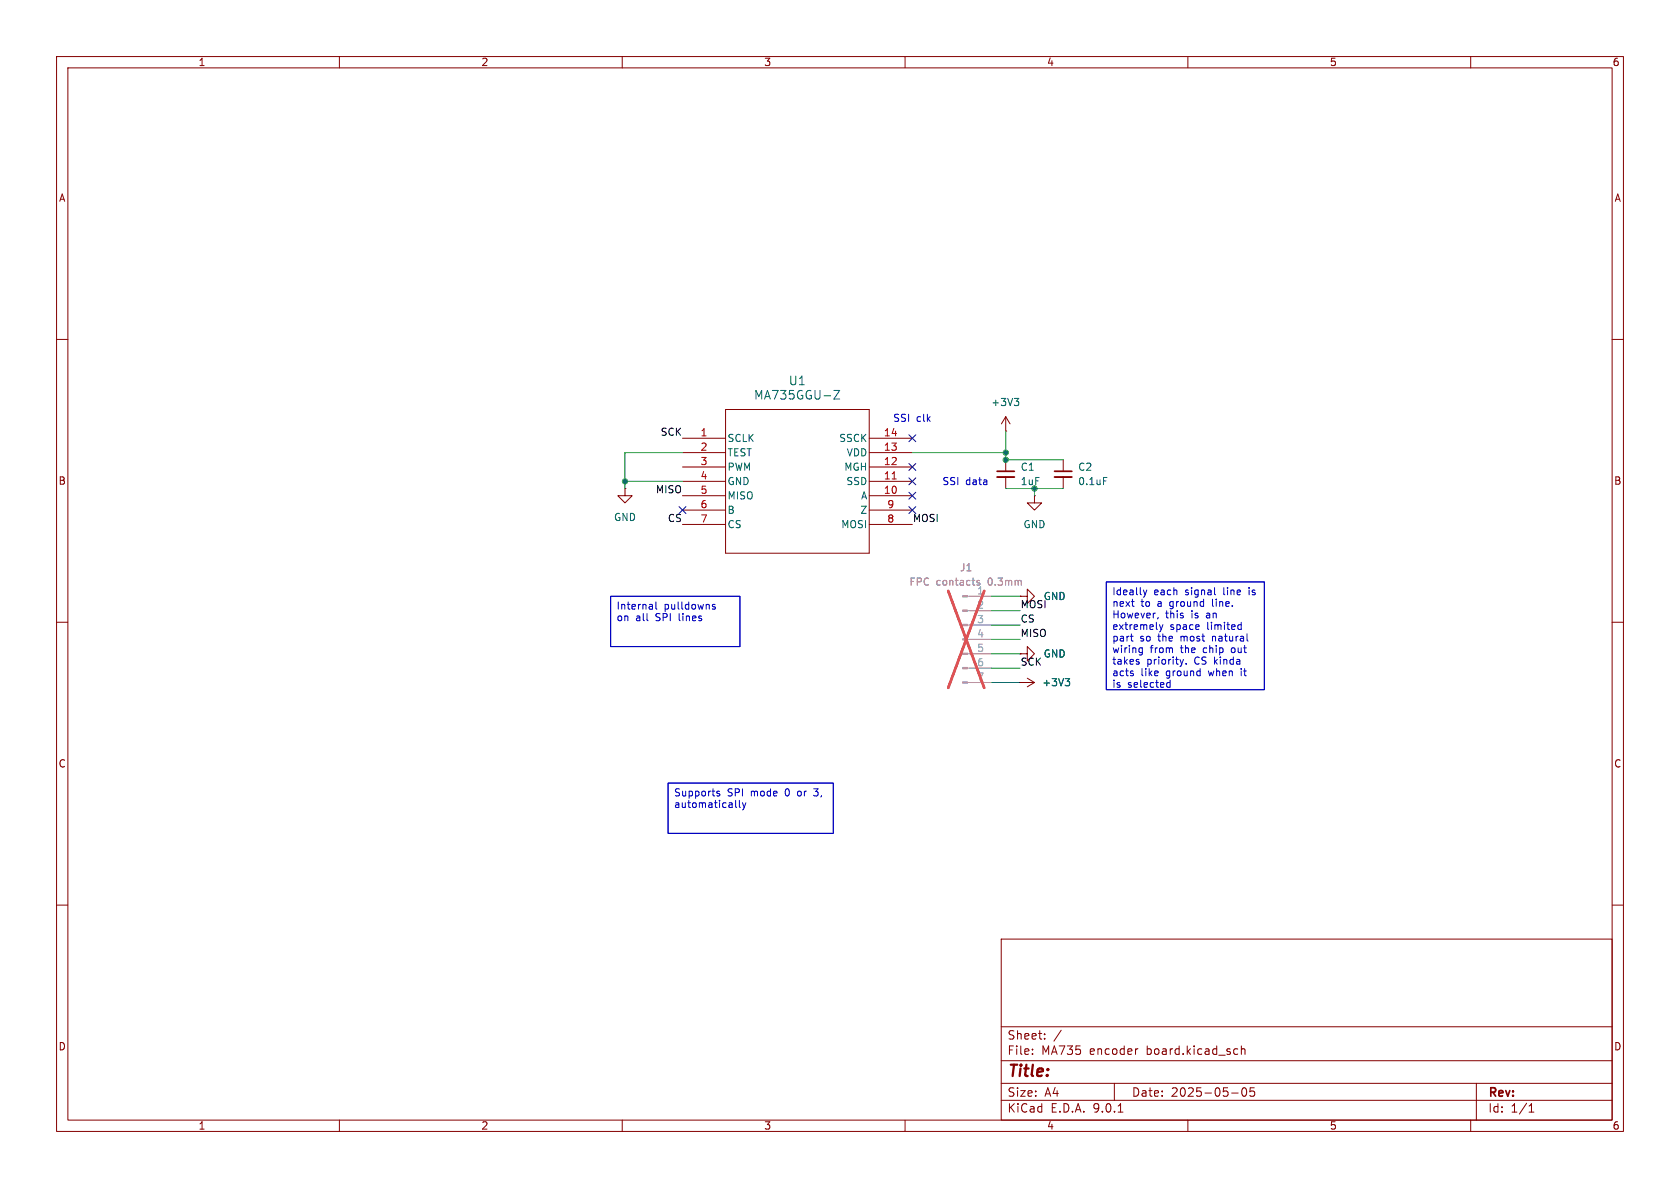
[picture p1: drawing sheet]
(kicad_sch
 (version 20250114)
 (generator "eeschema")
 (generator_version "9.0")
 (paper "A4")
 (title_block
  (date "2025-05-05"))
 (lib_symbols
  (symbol "Connector:Conn_01x07_Pin"
   (pin_names
    (offset 1.016) (hide yes)) (exclude_from_sim no) (in_bom yes) (on_board yes)
   (property "Reference" "J" (at 0 10.16 0) (effects (font (size 1.27 1.27))))
   (property "Value" "Conn_01x07_Pin" (at 0 -10.16 0) (effects (font (size 1.27 1.27))))
   (property "Footprint" "" (at 0 0 0) (effects (font (size 1.27 1.27)) (hide yes)))
   (property "Datasheet" "~" (at 0 0 0) (effects (font (size 1.27 1.27)) (hide yes)))
   (property "Description" "Generic connector, single row, 01x07, script generated" (at 0 0 0) (effects (font (size 1.27 1.27)) (hide yes)))
   (property "ki_locked" "" (at 0 0 0) (effects (font (size 1.27 1.27))))
   (symbol "Conn_01x07_Pin_1_1"
    (rectangle (start 0.8636 7.747) (end 0 7.493) (stroke (width 0.1524) (type default)) (fill (type outline)))
    (rectangle (start 0.8636 5.207) (end 0 4.953) (stroke (width 0.1524) (type default)) (fill (type outline)))
    (rectangle (start 0.8636 2.667) (end 0 2.413) (stroke (width 0.1524) (type default)) (fill (type outline)))
    (rectangle (start 0.8636 0.127) (end 0 -0.127) (stroke (width 0.1524) (type default)) (fill (type outline)))
    (rectangle (start 0.8636 -2.413) (end 0 -2.667) (stroke (width 0.1524) (type default)) (fill (type outline)))
    (rectangle (start 0.8636 -4.953) (end 0 -5.207) (stroke (width 0.1524) (type default)) (fill (type outline)))
    (rectangle (start 0.8636 -7.493) (end 0 -7.747) (stroke (width 0.1524) (type default)) (fill (type outline)))
    (polyline (pts (xy 1.27 7.62) (xy 0.8636 7.62)) (stroke (width 0.1524) (type default)) (fill (type none)))
    (polyline (pts (xy 1.27 5.08) (xy 0.8636 5.08)) (stroke (width 0.1524) (type default)) (fill (type none)))
    (polyline (pts (xy 1.27 2.54) (xy 0.8636 2.54)) (stroke (width 0.1524) (type default)) (fill (type none)))
    (polyline (pts (xy 1.27 0) (xy 0.8636 0)) (stroke (width 0.1524) (type default)) (fill (type none)))
    (polyline (pts (xy 1.27 -2.54) (xy 0.8636 -2.54)) (stroke (width 0.1524) (type default)) (fill (type none)))
    (polyline (pts (xy 1.27 -5.08) (xy 0.8636 -5.08)) (stroke (width 0.1524) (type default)) (fill (type none)))
    (polyline (pts (xy 1.27 -7.62) (xy 0.8636 -7.62)) (stroke (width 0.1524) (type default)) (fill (type none)))
    (pin passive line (at 5.08 7.62 180) (length 3.81) (name "Pin_1" (effects (font (size 1.27 1.27)))) (number "1" (effects (font (size 1.27 1.27)))))
    (pin passive line (at 5.08 5.08 180) (length 3.81) (name "Pin_2" (effects (font (size 1.27 1.27)))) (number "2" (effects (font (size 1.27 1.27)))))
    (pin passive line (at 5.08 2.54 180) (length 3.81) (name "Pin_3" (effects (font (size 1.27 1.27)))) (number "3" (effects (font (size 1.27 1.27)))))
    (pin passive line (at 5.08 0 180) (length 3.81) (name "Pin_4" (effects (font (size 1.27 1.27)))) (number "4" (effects (font (size 1.27 1.27)))))
    (pin passive line (at 5.08 -2.54 180) (length 3.81) (name "Pin_5" (effects (font (size 1.27 1.27)))) (number "5" (effects (font (size 1.27 1.27)))))
    (pin passive line (at 5.08 -5.08 180) (length 3.81) (name "Pin_6" (effects (font (size 1.27 1.27)))) (number "6" (effects (font (size 1.27 1.27)))))
    (pin passive line (at 5.08 -7.62 180) (length 3.81) (name "Pin_7" (effects (font (size 1.27 1.27)))) (number "7" (effects (font (size 1.27 1.27))))))
   (embedded_fonts no))
  (symbol "Device:C_Small"
   (pin_numbers (hide yes))
   (pin_names
    (offset 0.254) (hide yes)) (exclude_from_sim no) (in_bom yes) (on_board yes)
   (property "Reference" "C" (at 0.254 1.778 0) (effects (font (size 1.27 1.27)) (justify left)))
   (property "Value" "C_Small" (at 0.254 -2.032 0) (effects (font (size 1.27 1.27)) (justify left)))
   (property "Footprint" "" (at 0 0 0) (effects (font (size 1.27 1.27)) (hide yes)))
   (property "Datasheet" "~" (at 0 0 0) (effects (font (size 1.27 1.27)) (hide yes)))
   (property "Description" "Unpolarized capacitor, small symbol" (at 0 0 0) (effects (font (size 1.27 1.27)) (hide yes)))
   (symbol "C_Small_0_1"
    (polyline (pts (xy -1.524 0.508) (xy 1.524 0.508)) (stroke (width 0.3048) (type default)) (fill (type none)))
    (polyline (pts (xy -1.524 -0.508) (xy 1.524 -0.508)) (stroke (width 0.3302) (type default)) (fill (type none))))
   (symbol "C_Small_1_1"
    (pin passive line (at 0 2.54 270) (length 2.032) (name "~" (effects (font (size 1.27 1.27)))) (number "1" (effects (font (size 1.27 1.27)))))
    (pin passive line (at 0 -2.54 90) (length 2.032) (name "~" (effects (font (size 1.27 1.27)))) (number "2" (effects (font (size 1.27 1.27))))))
   (embedded_fonts no))
  (symbol "MA735:MA735GGU-Z"
   (pin_names
    (offset 0.254)) (exclude_from_sim no) (in_bom yes) (on_board yes)
   (property "Reference" "U" (at 20.32 10.16 0) (effects (font (size 1.524 1.524))))
   (property "Value" "MA735GGU-Z" (at 20.32 7.62 0) (effects (font (size 1.524 1.524))))
   (property "Footprint" "MA730:UTQFN-14_MA735_MNP" (at 0 0 0) (effects (font (size 1.27 1.27)
    (italic yes)) (hide yes)))
   (property "Datasheet" "MA735GGU-Z" (at 0 0 0) (effects (font (size 1.27 1.27)
    (italic yes)) (hide yes)))
   (property "Description" "" (at 0 0 0) (effects (font (size 1.27 1.27)) (hide yes)))
   (symbol "MA735GGU-Z_0_1"
    (polyline (pts (xy 7.62 5.08) (xy 7.62 -20.32)) (stroke (width 0.127) (type default)) (fill (type none)))
    (polyline (pts (xy 7.62 -20.32) (xy 33.02 -20.32)) (stroke (width 0.127) (type default)) (fill (type none)))
    (polyline (pts (xy 33.02 5.08) (xy 7.62 5.08)) (stroke (width 0.127) (type default)) (fill (type none)))
    (polyline (pts (xy 33.02 -20.32) (xy 33.02 5.08)) (stroke (width 0.127) (type default)) (fill (type none)))
    (pin unspecified line (at 0 0 0) (length 7.62) (name "SCLK" (effects (font (size 1.27 1.27)))) (number "1" (effects (font (size 1.27 1.27)))))
    (pin unspecified line (at 0 -2.54 0) (length 7.62) (name "TEST" (effects (font (size 1.27 1.27)))) (number "2" (effects (font (size 1.27 1.27)))))
    (pin output line (at 0 -5.08 0) (length 7.62) (name "PWM" (effects (font (size 1.27 1.27)))) (number "3" (effects (font (size 1.27 1.27)))))
    (pin power_in line (at 0 -7.62 0) (length 7.62) (name "GND" (effects (font (size 1.27 1.27)))) (number "4" (effects (font (size 1.27 1.27)))))
    (pin output line (at 0 -10.16 0) (length 7.62) (name "MISO" (effects (font (size 1.27 1.27)))) (number "5" (effects (font (size 1.27 1.27)))))
    (pin output line (at 0 -12.7 0) (length 7.62) (name "B" (effects (font (size 1.27 1.27)))) (number "6" (effects (font (size 1.27 1.27)))))
    (pin unspecified line (at 0 -15.24 0) (length 7.62) (name "CS" (effects (font (size 1.27 1.27)))) (number "7" (effects (font (size 1.27 1.27)))))
    (pin unspecified line (at 40.64 0 180) (length 7.62) (name "SSCK" (effects (font (size 1.27 1.27)))) (number "14" (effects (font (size 1.27 1.27)))))
    (pin power_in line (at 40.64 -2.54 180) (length 7.62) (name "VDD" (effects (font (size 1.27 1.27)))) (number "13" (effects (font (size 1.27 1.27)))))
    (pin output line (at 40.64 -5.08 180) (length 7.62) (name "MGH" (effects (font (size 1.27 1.27)))) (number "12" (effects (font (size 1.27 1.27)))))
    (pin output line (at 40.64 -7.62 180) (length 7.62) (name "SSD" (effects (font (size 1.27 1.27)))) (number "11" (effects (font (size 1.27 1.27)))))
    (pin output line (at 40.64 -10.16 180) (length 7.62) (name "A" (effects (font (size 1.27 1.27)))) (number "10" (effects (font (size 1.27 1.27)))))
    (pin output line (at 40.64 -12.7 180) (length 7.62) (name "Z" (effects (font (size 1.27 1.27)))) (number "9" (effects (font (size 1.27 1.27)))))
    (pin input line (at 40.64 -15.24 180) (length 7.62) (name "MOSI" (effects (font (size 1.27 1.27)))) (number "8" (effects (font (size 1.27 1.27))))))
   (embedded_fonts no))
  (symbol "power:+3V3"
   (power)
   (pin_numbers (hide yes))
   (pin_names
    (offset 0) (hide yes)) (exclude_from_sim no) (in_bom yes) (on_board yes)
   (property "Reference" "#PWR" (at 0 -3.81 0) (effects (font (size 1.27 1.27)) (hide yes)))
   (property "Value" "+3V3" (at 0 3.556 0) (effects (font (size 1.27 1.27))))
   (property "Footprint" "" (at 0 0 0) (effects (font (size 1.27 1.27)) (hide yes)))
   (property "Datasheet" "" (at 0 0 0) (effects (font (size 1.27 1.27)) (hide yes)))
   (property "Description" "Power symbol creates a global label with name \"+3V3\"" (at 0 0 0) (effects (font (size 1.27 1.27)) (hide yes)))
   (symbol "+3V3_0_1"
    (polyline (pts (xy -0.762 1.27) (xy 0 2.54)) (stroke (width 0) (type default)) (fill (type none)))
    (polyline (pts (xy 0 2.54) (xy 0.762 1.27)) (stroke (width 0) (type default)) (fill (type none)))
    (polyline (pts (xy 0 0) (xy 0 2.54)) (stroke (width 0) (type default)) (fill (type none))))
   (symbol "+3V3_1_1"
    (pin power_in line (at 0 0 90) (length 0) (name "~" (effects (font (size 1.27 1.27)))) (number "1" (effects (font (size 1.27 1.27))))))
   (embedded_fonts no))
  (symbol "power:GND"
   (power)
   (pin_numbers (hide yes))
   (pin_names
    (offset 0) (hide yes)) (exclude_from_sim no) (in_bom yes) (on_board yes)
   (property "Reference" "#PWR" (at 0 -6.35 0) (effects (font (size 1.27 1.27)) (hide yes)))
   (property "Value" "GND" (at 0 -3.81 0) (effects (font (size 1.27 1.27))))
   (property "Footprint" "" (at 0 0 0) (effects (font (size 1.27 1.27)) (hide yes)))
   (property "Datasheet" "" (at 0 0 0) (effects (font (size 1.27 1.27)) (hide yes)))
   (property "Description" "Power symbol creates a global label with name \"GND\" , ground" (at 0 0 0) (effects (font (size 1.27 1.27)) (hide yes)))
   (symbol "GND_0_1"
    (polyline (pts (xy 0 0) (xy 0 -1.27) (xy 1.27 -1.27) (xy 0 -2.54) (xy -1.27 -1.27) (xy 0 -1.27)) (stroke (width 0) (type default)) (fill (type none))))
   (symbol "GND_1_1"
    (pin power_in line (at 0 0 270) (length 0) (name "~" (effects (font (size 1.27 1.27)))) (number "1" (effects (font (size 1.27 1.27))))))
   (embedded_fonts no)))
 (text "SSI clk"
  (exclude_from_sim no)
  (at 161.29 74.168 0)
  (effects (font (size 1.27 1.27))))
 (text "SSI data"
  (exclude_from_sim no)
  (at 170.688 85.344 0)
  (effects (font (size 1.27 1.27))))
 (text_box "Supports SPI mode 0 or 3, automatically"
  (exclude_from_sim no)
  (at 118.11 138.43 0)
  (size 29.21 8.89)
  (margins 0.9525 0.9525 0.9525 0.9525)
  (stroke (width 0) (type default))
  (fill (type none))
  (effects (font (size 1.27 1.27)) (justify left top)))
 (text_box "Ideally each signal line is next to a ground line. However, this is an extremely space limited part so the most natural wiring from the chip out takes priority. CS kinda acts like ground when it is selected"
  (exclude_from_sim no)
  (at 195.58 102.87 0)
  (size 27.94 19.05)
  (margins 0.9525 0.9525 0.9525 0.9525)
  (stroke (width 0) (type default))
  (fill (type none))
  (effects (font (size 1.27 1.27)) (justify left top)))
 (text_box "Internal pulldowns on all SPI lines"
  (exclude_from_sim no)
  (at 107.95 105.41 0)
  (size 22.86 8.89)
  (margins 0.9525 0.9525 0.9525 0.9525)
  (stroke (width 0) (type default))
  (fill (type none))
  (effects (font (size 1.27 1.27)) (justify left top)))
 (junction
  (at 177.8 80.01)
  (diameter 0)
  (color 0 0 0 0))
 (junction
  (at 110.49 85.09)
  (diameter 0)
  (color 0 0 0 0))
 (junction
  (at 177.8 81.28)
  (diameter 0)
  (color 0 0 0 0))
 (junction
  (at 182.88 86.36)
  (diameter 0)
  (color 0 0 0 0))
 (no_connect
  (at 120.65 90.17))
 (no_connect
  (at 161.29 82.55))
 (no_connect
  (at 161.29 90.17))
 (no_connect
  (at 161.29 87.63))
 (no_connect
  (at 161.29 77.47))
 (no_connect
  (at 161.29 85.09))
 (wire
  (pts (xy 177.8 86.36) (xy 182.88 86.36))
  (stroke (width 0) (type default)))
 (wire
  (pts (xy 180.34 120.65) (xy 175.26 120.65))
  (stroke (width 0) (type default)))
 (wire
  (pts (xy 180.34 115.57) (xy 175.26 115.57))
  (stroke (width 0) (type default)))
 (wire
  (pts (xy 110.49 85.09) (xy 110.49 86.36))
  (stroke (width 0) (type default)))
 (wire
  (pts (xy 187.96 81.28) (xy 177.8 81.28))
  (stroke (width 0) (type default)))
 (wire
  (pts (xy 110.49 80.01) (xy 110.49 85.09))
  (stroke (width 0) (type default)))
 (wire
  (pts (xy 182.88 86.36) (xy 182.88 87.63))
  (stroke (width 0) (type default)))
 (wire
  (pts (xy 175.26 113.03) (xy 180.34 113.03))
  (stroke (width 0) (type default)))
 (wire
  (pts (xy 177.8 80.01) (xy 177.8 76.2))
  (stroke (width 0) (type default)))
 (wire
  (pts (xy 175.26 107.95) (xy 180.34 107.95))
  (stroke (width 0) (type default)))
 (wire
  (pts (xy 120.65 85.09) (xy 110.49 85.09))
  (stroke (width 0) (type default)))
 (wire
  (pts (xy 180.34 110.49) (xy 175.26 110.49))
  (stroke (width 0) (type default)))
 (wire
  (pts (xy 182.88 86.36) (xy 187.96 86.36))
  (stroke (width 0) (type default)))
 (wire
  (pts (xy 120.65 80.01) (xy 110.49 80.01))
  (stroke (width 0) (type default)))
 (wire
  (pts (xy 180.34 118.11) (xy 175.26 118.11))
  (stroke (width 0) (type default)))
 (wire
  (pts (xy 180.34 105.41) (xy 175.26 105.41))
  (stroke (width 0) (type default)))
 (wire
  (pts (xy 177.8 80.01) (xy 177.8 81.28))
  (stroke (width 0) (type default)))
 (wire
  (pts (xy 161.29 80.01) (xy 177.8 80.01))
  (stroke (width 0) (type default)))
 (label "CS"
  (at 120.65 92.71 180)
  (effects (font (size 1.27 1.27)) (justify right bottom)))
 (label "MOSI"
  (at 180.34 107.95 0)
  (effects (font (size 1.27 1.27)) (justify left bottom)))
 (label "MISO"
  (at 180.34 113.03 0)
  (effects (font (size 1.27 1.27)) (justify left bottom)))
 (label "MOSI"
  (at 161.29 92.71 0)
  (effects (font (size 1.27 1.27)) (justify left bottom)))
 (label "MISO"
  (at 120.65 87.63 180)
  (effects (font (size 1.27 1.27)) (justify right bottom)))
 (label "CS"
  (at 180.34 110.49 0)
  (effects (font (size 1.27 1.27)) (justify left bottom)))
 (label "SCK"
  (at 180.34 118.11 0)
  (effects (font (size 1.27 1.27)) (justify left bottom)))
 (label "SCK"
  (at 120.65 77.47 180)
  (effects (font (size 1.27 1.27)) (justify right bottom)))
 (symbol
  (lib_id "Device:C_Small")
  (at 177.8 83.82 0)
  (unit 1)
  (exclude_from_sim no)
  (in_bom yes)
  (on_board yes)
  (dnp no)
  (fields_autoplaced yes)
  (property "Reference" "C1" (at 180.34 82.5562 0) (effects (font (size 1.27 1.27)) (justify left)))
  (property "Value" "1uF" (at 180.34 85.0962 0) (effects (font (size 1.27 1.27)) (justify left)))
  (property "Footprint" "Capacitor_SMD:C_0402_1005Metric" (at 177.8 83.82 0) (effects (font (size 1.27 1.27)) (hide yes)))
  (property "Datasheet" "~" (at 177.8 83.82 0) (effects (font (size 1.27 1.27)) (hide yes)))
  (property "Description" "Unpolarized capacitor, small symbol" (at 177.8 83.82 0) (effects (font (size 1.27 1.27)) (hide yes)))
  (property "LCSC" "C52923" (at 180.34 82.5562 0) (effects (font (size 1.27 1.27)) (hide yes)))
  (pin "1")
  (pin "2"))
 (symbol
  (lib_id "power:GND")
  (at 182.88 87.63 0)
  (unit 1)
  (exclude_from_sim no)
  (in_bom yes)
  (on_board yes)
  (dnp no)
  (fields_autoplaced yes)
  (property "Reference" "#PWR02" (at 182.88 93.98 0) (effects (font (size 1.27 1.27)) (hide yes)))
  (property "Value" "GND" (at 182.88 92.71 0) (effects (font (size 1.27 1.27))))
  (property "Footprint" "" (at 182.88 87.63 0) (effects (font (size 1.27 1.27)) (hide yes)))
  (property "Datasheet" "" (at 182.88 87.63 0) (effects (font (size 1.27 1.27)) (hide yes)))
  (property "Description" "Power symbol creates a global label with name \"GND\" , ground" (at 182.88 87.63 0) (effects (font (size 1.27 1.27)) (hide yes)))
  (pin "1"))
 (symbol
  (lib_id "Device:C_Small")
  (at 187.96 83.82 0)
  (unit 1)
  (exclude_from_sim no)
  (in_bom yes)
  (on_board yes)
  (dnp no)
  (fields_autoplaced yes)
  (property "Reference" "C2" (at 190.5 82.5562 0) (effects (font (size 1.27 1.27)) (justify left)))
  (property "Value" "0.1uF" (at 190.5 85.0962 0) (effects (font (size 1.27 1.27)) (justify left)))
  (property "Footprint" "Capacitor_SMD:C_0402_1005Metric" (at 187.96 83.82 0) (effects (font (size 1.27 1.27)) (hide yes)))
  (property "Datasheet" "~" (at 187.96 83.82 0) (effects (font (size 1.27 1.27)) (hide yes)))
  (property "Description" "Unpolarized capacitor, small symbol" (at 187.96 83.82 0) (effects (font (size 1.27 1.27)) (hide yes)))
  (property "LCSC" "C1525" (at 190.5 82.5562 0) (effects (font (size 1.27 1.27)) (hide yes)))
  (pin "1")
  (pin "2"))
 (symbol
  (lib_id "power:GND")
  (at 180.34 115.57 90)
  (unit 1)
  (exclude_from_sim no)
  (in_bom yes)
  (on_board yes)
  (dnp no)
  (fields_autoplaced yes)
  (property "Reference" "#PWR04" (at 186.69 115.57 0) (effects (font (size 1.27 1.27)) (hide yes)))
  (property "Value" "GND" (at 184.404 115.5701 90) (effects (font (size 1.27 1.27)) (justify right)))
  (property "Footprint" "" (at 180.34 115.57 0) (effects (font (size 1.27 1.27)) (hide yes)))
  (property "Datasheet" "" (at 180.34 115.57 0) (effects (font (size 1.27 1.27)) (hide yes)))
  (property "Description" "Power symbol creates a global label with name \"GND\" , ground" (at 180.34 115.57 0) (effects (font (size 1.27 1.27)) (hide yes)))
  (pin "1"))
 (symbol
  (lib_id "power:+3V3")
  (at 180.34 120.65 270)
  (unit 1)
  (exclude_from_sim no)
  (in_bom yes)
  (on_board yes)
  (dnp no)
  (fields_autoplaced yes)
  (property "Reference" "#PWR07" (at 176.53 120.65 0) (effects (font (size 1.27 1.27)) (hide yes)))
  (property "Value" "+3V3" (at 184.15 120.6501 90) (effects (font (size 1.27 1.27)) (justify left)))
  (property "Footprint" "" (at 180.34 120.65 0) (effects (font (size 1.27 1.27)) (hide yes)))
  (property "Datasheet" "" (at 180.34 120.65 0) (effects (font (size 1.27 1.27)) (hide yes)))
  (property "Description" "Power symbol creates a global label with name \"+3V3\"" (at 180.34 120.65 0) (effects (font (size 1.27 1.27)) (hide yes)))
  (pin "1"))
 (symbol
  (lib_id "MA735:MA735GGU-Z")
  (at 120.65 77.47 0)
  (unit 1)
  (exclude_from_sim no)
  (in_bom yes)
  (on_board yes)
  (dnp no)
  (fields_autoplaced yes)
  (property "Reference" "U1" (at 140.97 67.31 0) (effects (font (size 1.524 1.524))))
  (property "Value" "MA735GGU-Z" (at 140.97 69.85 0) (effects (font (size 1.524 1.524))))
  (property "Footprint" "MA730:UTQFN-14_MA735_MNP" (at 120.65 77.47 0) (effects (font (size 1.27 1.27)
    (italic yes)) (hide yes)))
  (property "Datasheet" "MA735GGU-Z" (at 120.65 77.47 0) (effects (font (size 1.27 1.27)
    (italic yes)) (hide yes)))
  (property "Description" "" (at 120.65 77.47 0) (effects (font (size 1.27 1.27)) (hide yes)))
  (property "LCSC" "C17233427" (at 140.97 67.31 0) (effects (font (size 1.27 1.27)) (hide yes)))
  (pin "6")
  (pin "7")
  (pin "3")
  (pin "5")
  (pin "1")
  (pin "4")
  (pin "9")
  (pin "11")
  (pin "2")
  (pin "10")
  (pin "12")
  (pin "13")
  (pin "14")
  (pin "8"))
 (symbol
  (lib_id "power:+3V3")
  (at 177.8 76.2 0)
  (unit 1)
  (exclude_from_sim no)
  (in_bom yes)
  (on_board yes)
  (dnp no)
  (fields_autoplaced yes)
  (property "Reference" "#PWR01" (at 177.8 80.01 0) (effects (font (size 1.27 1.27)) (hide yes)))
  (property "Value" "+3V3" (at 177.8 71.12 0) (effects (font (size 1.27 1.27))))
  (property "Footprint" "" (at 177.8 76.2 0) (effects (font (size 1.27 1.27)) (hide yes)))
  (property "Datasheet" "" (at 177.8 76.2 0) (effects (font (size 1.27 1.27)) (hide yes)))
  (property "Description" "Power symbol creates a global label with name \"+3V3\"" (at 177.8 76.2 0) (effects (font (size 1.27 1.27)) (hide yes)))
  (pin "1"))
 (symbol
  (lib_id "power:GND")
  (at 180.34 105.41 90)
  (unit 1)
  (exclude_from_sim no)
  (in_bom yes)
  (on_board yes)
  (dnp no)
  (fields_autoplaced yes)
  (property "Reference" "#PWR05" (at 186.69 105.41 0) (effects (font (size 1.27 1.27)) (hide yes)))
  (property "Value" "GND" (at 184.404 105.4101 90) (effects (font (size 1.27 1.27)) (justify right)))
  (property "Footprint" "" (at 180.34 105.41 0) (effects (font (size 1.27 1.27)) (hide yes)))
  (property "Datasheet" "" (at 180.34 105.41 0) (effects (font (size 1.27 1.27)) (hide yes)))
  (property "Description" "Power symbol creates a global label with name \"GND\" , ground" (at 180.34 105.41 0) (effects (font (size 1.27 1.27)) (hide yes)))
  (pin "1"))
 (symbol
  (lib_id "power:GND")
  (at 110.49 86.36 0)
  (unit 1)
  (exclude_from_sim no)
  (in_bom yes)
  (on_board yes)
  (dnp no)
  (fields_autoplaced yes)
  (property "Reference" "#PWR03" (at 110.49 92.71 0) (effects (font (size 1.27 1.27)) (hide yes)))
  (property "Value" "GND" (at 110.49 91.44 0) (effects (font (size 1.27 1.27))))
  (property "Footprint" "" (at 110.49 86.36 0) (effects (font (size 1.27 1.27)) (hide yes)))
  (property "Datasheet" "" (at 110.49 86.36 0) (effects (font (size 1.27 1.27)) (hide yes)))
  (property "Description" "Power symbol creates a global label with name \"GND\" , ground" (at 110.49 86.36 0) (effects (font (size 1.27 1.27)) (hide yes)))
  (pin "1"))
 (symbol
  (lib_id "Connector:Conn_01x07_Pin")
  (at 170.18 113.03 0)
  (unit 1)
  (exclude_from_sim no)
  (in_bom yes)
  (on_board yes)
  (dnp yes)
  (fields_autoplaced yes)
  (property "Reference" "J1" (at 170.815 100.33 0) (effects (font (size 1.27 1.27))))
  (property "Value" "FPC contacts 0.3mm" (at 170.815 102.87 0) (effects (font (size 1.27 1.27))))
  (property "Footprint" "custom_testpoints:7pin_fpc_contact_0.3mmptich" (at 170.18 113.03 0) (effects (font (size 1.27 1.27)) (hide yes)))
  (property "Datasheet" "~" (at 170.18 113.03 0) (effects (font (size 1.27 1.27)) (hide yes)))
  (property "Description" "Generic connector, single row, 01x07, script generated" (at 170.18 113.03 0) (effects (font (size 1.27 1.27)) (hide yes)))
  (pin "6")
  (pin "4")
  (pin "1")
  (pin "3")
  (pin "2")
  (pin "5")
  (pin "7"))
 (sheet_instances
  (path ""
   (page "1")))
 (embedded_fonts no))
